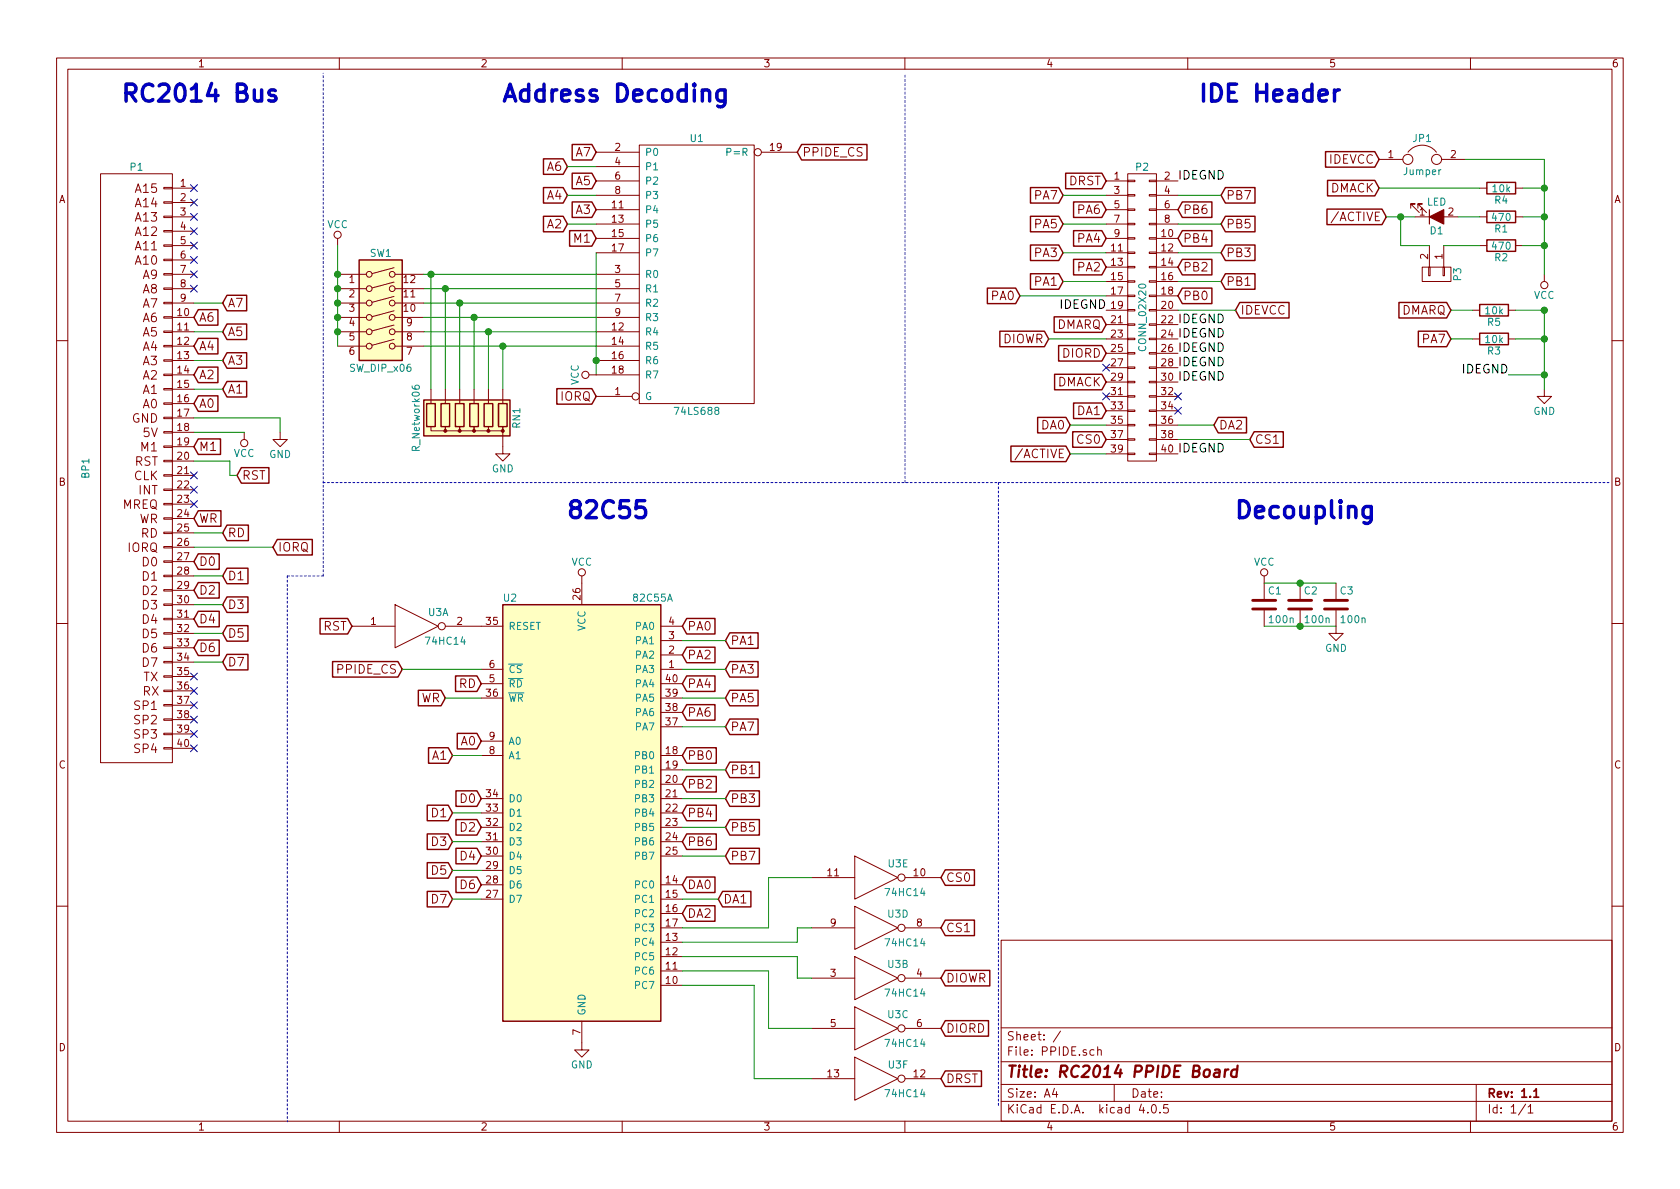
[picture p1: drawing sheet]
EESchema Schematic File Version 2
LIBS:power
LIBS:device
LIBS:transistors
LIBS:conn
LIBS:linear
LIBS:regul
LIBS:74xx
LIBS:cmos4000
LIBS:adc-dac
LIBS:memory
LIBS:xilinx
LIBS:microcontrollers
LIBS:dsp
LIBS:microchip
LIBS:analog_switches
LIBS:motorola
LIBS:texas
LIBS:intel
LIBS:audio
LIBS:interface
LIBS:digital-audio
LIBS:philips
LIBS:display
LIBS:cypress
LIBS:siliconi
LIBS:opto
LIBS:atmel
LIBS:contrib
LIBS:valves
LIBS:ADC-cache
LIBS:switches
LIBS:PPIDE-cache
EELAYER 25 0
EELAYER END
$Descr A4 11693 8268
encoding utf-8
Sheet 1 1
Title "RC2014 PPIDE Board"
Date ""
Rev "1.1"
Comp ""
Comment1 ""
Comment2 ""
Comment3 ""
Comment4 ""
$EndDescr
$Comp
L BP1 P1
U 1 1
P 1150 3250
F 0 "P1" H 1350 5350 50  0000 C CNN
F 1 "BP1" V 1700 3250 50  0000 C CNN
F 2 "Pin_Headers:Pin_Header_Straight_1x39_Pitch2.54mm" H 1150 3250 50  0001 C CNN
F 3 "" H 1150 3250 50  0000 C CNN
	1    1150 3250
	-1   0    0    -1  
$EndComp
$Comp
L 82C55A U2
U 1 1
P 4050 5650
F 0 "U2" H 3500 7150 50  0000 L CNN
F 1 "82C55A" H 4400 7150 50  0000 L CNN
F 2 "Housings_DIP:DIP-40_W15.24mm" H 4050 5950 50  0001 C CNN
F 3 "" H 4050 5950 50  0000 C CNN
	1    4050 5650
	1    0    0    -1  
$EndComp
$Comp
L 74HC14 U3
U 1 1
P 2900 4350
F 0 "U3" H 3050 4450 50  0000 C CNN
F 1 "74HC14" H 3100 4250 50  0000 C CNN
F 2 "Housings_DIP:DIP-14_W7.62mm_Socket_LongPads" H 2900 4350 50  0001 C CNN
F 3 "" H 2900 4350 50  0000 C CNN
	1    2900 4350
	1    0    0    -1  
$EndComp
$Comp
L 74HC14 U3
U 2 1
P 6100 6800
F 0 "U3" H 6250 6900 50  0000 C CNN
F 1 "74HC14" H 6300 6700 50  0000 C CNN
F 2 "Housings_DIP:DIP-14_W7.62mm_Socket_LongPads" H 6100 6800 50  0001 C CNN
F 3 "" H 6100 6800 50  0000 C CNN
	2    6100 6800
	1    0    0    -1  
$EndComp
$Comp
L 74HC14 U3
U 3 1
P 6100 7150
F 0 "U3" H 6250 7250 50  0000 C CNN
F 1 "74HC14" H 6300 7050 50  0000 C CNN
F 2 "Housings_DIP:DIP-14_W7.62mm_Socket_LongPads" H 6100 7150 50  0001 C CNN
F 3 "" H 6100 7150 50  0000 C CNN
	3    6100 7150
	1    0    0    -1  
$EndComp
$Comp
L 74HC14 U3
U 4 1
P 6100 6450
F 0 "U3" H 6250 6550 50  0000 C CNN
F 1 "74HC14" H 6300 6350 50  0000 C CNN
F 2 "Housings_DIP:DIP-14_W7.62mm_Socket_LongPads" H 6100 6450 50  0001 C CNN
F 3 "" H 6100 6450 50  0000 C CNN
	4    6100 6450
	1    0    0    -1  
$EndComp
$Comp
L 74HC14 U3
U 5 1
P 6100 6100
F 0 "U3" H 6250 6200 50  0000 C CNN
F 1 "74HC14" H 6300 6000 50  0000 C CNN
F 2 "Housings_DIP:DIP-14_W7.62mm_Socket_LongPads" H 6100 6100 50  0001 C CNN
F 3 "" H 6100 6100 50  0000 C CNN
	5    6100 6100
	1    0    0    -1  
$EndComp
$Comp
L 74HC14 U3
U 6 1
P 6100 7500
F 0 "U3" H 6250 7600 50  0000 C CNN
F 1 "74HC14" H 6300 7400 50  0000 C CNN
F 2 "Housings_DIP:DIP-14_W7.62mm_Socket_LongPads" H 6100 7500 50  0001 C CNN
F 3 "" H 6100 7500 50  0000 C CNN
	6    6100 7500
	1    0    0    -1  
$EndComp
$Comp
L 74LS688 U1
U 1 1
P 4850 1900
F 0 "U1" H 4850 2850 50  0000 C CNN
F 1 "74LS688" H 4850 950 50  0000 C CNN
F 2 "Housings_DIP:DIP-20_W7.62mm_Socket_LongPads" H 4850 1900 50  0001 C CNN
F 3 "" H 4850 1900 50  0000 C CNN
	1    4850 1900
	1    0    0    -1  
$EndComp
Text GLabel 4150 1050 0    60   Input ~ 0
A7
Text GLabel 3950 1150 0    60   Input ~ 0
A6
Text GLabel 4150 1250 0    60   Input ~ 0
A5
Text GLabel 3950 1350 0    60   Input ~ 0
A4
Text GLabel 4150 1450 0    60   Input ~ 0
A3
Text GLabel 3950 1550 0    60   Input ~ 0
A2
Text GLabel 4150 1650 0    60   Input ~ 0
M1
$Comp
L SW_DIP_x06 SW1
U 1 1
P 2650 2200
F 0 "SW1" H 2650 2650 50  0000 C CNN
F 1 "SW_DIP_x06" H 2650 1850 50  0000 C CNN
F 2 "Buttons_Switches_THT:SW_DIP_x6_W7.62mm_Slide" H 2650 2200 50  0001 C CNN
F 3 "" H 2650 2200 50  0000 C CNN
	1    2650 2200
	1    0    0    -1  
$EndComp
$Comp
L VCC #PWR01
U 1 1
P 2350 1700
F 0 "#PWR01" H 2350 1550 50  0001 C CNN
F 1 "VCC" H 2350 1850 50  0000 C CNN
F 2 "" H 2350 1700 50  0000 C CNN
F 3 "" H 2350 1700 50  0000 C CNN
	1    2350 1700
	1    0    0    -1  
$EndComp
Wire Wire Line
	3950 1150 4150 1150
Wire Wire Line
	3950 1350 4150 1350
Wire Wire Line
	3950 1550 4150 1550
Wire Wire Line
	2950 1900 4150 1900
Wire Wire Line
	2950 2000 4150 2000
Wire Wire Line
	2950 2100 4150 2100
Wire Wire Line
	2950 2200 4150 2200
Wire Wire Line
	2950 2300 4150 2300
Wire Wire Line
	2950 2400 4150 2400
Wire Wire Line
	2350 1700 2350 2400
Connection ~ 2350 2300
Connection ~ 2350 2200
Connection ~ 2350 2100
Connection ~ 2350 2000
Connection ~ 2350 1900
Wire Wire Line
	4150 2600 4150 1750
Connection ~ 4150 2500
Wire Wire Line
	3000 2700 3000 1900
Connection ~ 3000 1900
Wire Wire Line
	3100 2700 3100 2000
Connection ~ 3100 2000
Wire Wire Line
	3200 2700 3200 2100
Connection ~ 3200 2100
Wire Wire Line
	3300 2700 3300 2200
Connection ~ 3300 2200
Wire Wire Line
	3400 2700 3400 2300
Connection ~ 3400 2300
Wire Wire Line
	3500 2700 3500 2400
Connection ~ 3500 2400
$Comp
L R_Network06 RN1
U 1 1
P 3200 2900
F 0 "RN1" V 2800 2900 50  0000 C CNN
F 1 "R_Network06" V 3500 2900 50  0000 C CNN
F 2 "Resistors_THT:R_Array_SIP7" V 3575 2900 50  0001 C CNN
F 3 "" H 3200 2900 50  0000 C CNN
	1    3200 2900
	-1   0    0    1   
$EndComp
$Comp
L GND #PWR02
U 1 1
P 3500 3100
F 0 "#PWR02" H 3500 2850 50  0001 C CNN
F 1 "GND" H 3500 2950 50  0000 C CNN
F 2 "" H 3500 3100 50  0000 C CNN
F 3 "" H 3500 3100 50  0000 C CNN
	1    3500 3100
	1    0    0    -1  
$EndComp
$Comp
L VCC #PWR03
U 1 1
P 1700 3000
F 0 "#PWR03" H 1700 2850 50  0001 C CNN
F 1 "VCC" H 1700 3150 50  0000 C CNN
F 2 "" H 1700 3000 50  0000 C CNN
F 3 "" H 1700 3000 50  0000 C CNN
	1    1700 3000
	-1   0    0    1   
$EndComp
$Comp
L GND #PWR04
U 1 1
P 1950 3000
F 0 "#PWR04" H 1950 2750 50  0001 C CNN
F 1 "GND" H 1950 2850 50  0000 C CNN
F 2 "" H 1950 3000 50  0000 C CNN
F 3 "" H 1950 3000 50  0000 C CNN
	1    1950 3000
	1    0    0    -1  
$EndComp
Wire Wire Line
	1350 2900 1950 2900
Wire Wire Line
	1350 3000 1700 3000
Text GLabel 1350 3100 2    60   Input ~ 0
M1
Wire Wire Line
	1950 2900 1950 3000
Text GLabel 1650 3300 2    60   Input ~ 0
RST
Wire Wire Line
	1650 3300 1600 3300
Wire Wire Line
	1600 3300 1600 3200
Wire Wire Line
	1600 3200 1350 3200
Text GLabel 2450 4350 0    60   Input ~ 0
RST
Text GLabel 1350 3600 2    60   Input ~ 0
WR
Text GLabel 1550 3700 2    60   Input ~ 0
RD
Wire Wire Line
	1550 3700 1350 3700
Text GLabel 5550 1050 2    60   Input ~ 0
PPIDE_CS
Text GLabel 2800 4650 0    60   Input ~ 0
PPIDE_CS
Wire Wire Line
	2800 4650 3350 4650
Text GLabel 3350 4750 0    60   Input ~ 0
RD
Text GLabel 3100 4850 0    60   Input ~ 0
WR
Wire Wire Line
	3100 4850 3350 4850
Text GLabel 1350 2800 2    60   Input ~ 0
A0
Text GLabel 1550 2700 2    60   Input ~ 0
A1
Text GLabel 1350 2600 2    60   Input ~ 0
A2
Text GLabel 1350 2400 2    60   Input ~ 0
A4
Text GLabel 1350 2200 2    60   Input ~ 0
A6
Text GLabel 1550 2500 2    60   Input ~ 0
A3
Text GLabel 1550 2300 2    60   Input ~ 0
A5
Text GLabel 1550 2100 2    60   Input ~ 0
A7
Wire Wire Line
	1550 2100 1350 2100
Wire Wire Line
	1550 2300 1350 2300
Wire Wire Line
	1550 2500 1350 2500
Wire Wire Line
	1550 2700 1350 2700
Text GLabel 3350 5150 0    60   Input ~ 0
A0
Text GLabel 3150 5250 0    60   Input ~ 0
A1
Wire Wire Line
	3150 5250 3350 5250
Wire Wire Line
	1350 3800 1900 3800
Text GLabel 1900 3800 2    60   Input ~ 0
IORQ
Text GLabel 1350 3900 2    60   Input ~ 0
D0
Text GLabel 1550 4000 2    60   Input ~ 0
D1
Text GLabel 1350 4100 2    60   Input ~ 0
D2
Text GLabel 1550 4200 2    60   Input ~ 0
D3
Text GLabel 1350 4300 2    60   Input ~ 0
D4
Text GLabel 1550 4400 2    60   Input ~ 0
D5
Text GLabel 1350 4500 2    60   Input ~ 0
D6
Text GLabel 1550 4600 2    60   Input ~ 0
D7
Wire Wire Line
	1550 4000 1350 4000
Wire Wire Line
	1350 4200 1550 4200
Wire Wire Line
	1550 4400 1350 4400
Wire Wire Line
	1350 4600 1550 4600
Text GLabel 3350 5550 0    60   Input ~ 0
D0
Text GLabel 3150 5650 0    60   Input ~ 0
D1
Text GLabel 3350 5750 0    60   Input ~ 0
D2
Text GLabel 3150 5850 0    60   Input ~ 0
D3
Text GLabel 3350 5950 0    60   Input ~ 0
D4
Text GLabel 3150 6050 0    60   Input ~ 0
D5
Text GLabel 3350 6150 0    60   Input ~ 0
D6
Text GLabel 3150 6250 0    60   Input ~ 0
D7
Wire Wire Line
	3150 5650 3350 5650
Wire Wire Line
	3350 5850 3150 5850
Wire Wire Line
	3150 6050 3350 6050
Wire Wire Line
	3350 6250 3150 6250
$Comp
L CONN_02X20 P2
U 1 1
P 7950 2200
F 0 "P2" H 7950 3250 50  0000 C CNN
F 1 "CONN_02X20" V 7950 2200 50  0000 C CNN
F 2 "Connectors:IDC_Header_Straight_40pins" H 7950 1250 50  0001 C CNN
F 3 "" H 7950 1250 50  0000 C CNN
	1    7950 2200
	1    0    0    -1  
$EndComp
Wire Wire Line
	4750 6450 5350 6450
Wire Wire Line
	5350 6450 5350 6100
Wire Wire Line
	5350 6100 5650 6100
Wire Wire Line
	4750 6550 5550 6550
Wire Wire Line
	5550 6550 5550 6450
Wire Wire Line
	5550 6450 5650 6450
Wire Wire Line
	5650 6800 5550 6800
Wire Wire Line
	5550 6800 5550 6650
Wire Wire Line
	5550 6650 4750 6650
Wire Wire Line
	5650 7150 5350 7150
Wire Wire Line
	5350 7150 5350 6750
Wire Wire Line
	5350 6750 4750 6750
Wire Wire Line
	5650 7500 5250 7500
Wire Wire Line
	5250 7500 5250 6850
Wire Wire Line
	5250 6850 4750 6850
Text GLabel 6550 7500 2    60   Input ~ 0
DRST
Text GLabel 7700 1250 0    60   Input ~ 0
DRST
Text GLabel 7300 2350 0    60   Input ~ 0
DIOWR
Text GLabel 6550 6800 2    60   Input ~ 0
DIOWR
Text GLabel 6550 7150 2    60   Input ~ 0
DIORD
Text GLabel 7700 2450 0    60   Input ~ 0
DIORD
Wire Wire Line
	7300 2350 7700 2350
Text GLabel 6550 6450 2    60   Input ~ 0
CS1
Text GLabel 6550 6100 2    60   Input ~ 0
CS0
Text GLabel 7700 3050 0    60   Input ~ 0
CS0
Text GLabel 8700 3050 2    60   Input ~ 0
CS1
Text GLabel 7400 1350 0    60   Input ~ 0
PA7
Text GLabel 7400 1550 0    60   Input ~ 0
PA5
Text GLabel 7400 1750 0    60   Input ~ 0
PA3
Text GLabel 7400 1950 0    60   Input ~ 0
PA1
Text GLabel 7700 1450 0    60   Input ~ 0
PA6
Text GLabel 7700 1650 0    60   Input ~ 0
PA4
Text GLabel 7700 1850 0    60   Input ~ 0
PA2
Wire Wire Line
	7400 1350 7700 1350
Wire Wire Line
	7400 1550 7700 1550
Wire Wire Line
	7400 1750 7700 1750
Wire Wire Line
	7400 1950 7700 1950
Text GLabel 5050 5050 2    60   Input ~ 0
PA7
Text GLabel 5050 4850 2    60   Input ~ 0
PA5
Text GLabel 5050 4650 2    60   Input ~ 0
PA3
Text GLabel 5050 4450 2    60   Input ~ 0
PA1
Text GLabel 4750 4950 2    60   Input ~ 0
PA6
Text GLabel 4750 4750 2    60   Input ~ 0
PA4
Text GLabel 4750 4550 2    60   Input ~ 0
PA2
Wire Wire Line
	5050 5050 4750 5050
Wire Wire Line
	5050 4850 4750 4850
Wire Wire Line
	5050 4650 4750 4650
Wire Wire Line
	5050 4450 4750 4450
Text GLabel 7100 2050 0    60   Input ~ 0
PA0
Text GLabel 4750 4350 2    60   Input ~ 0
PA0
Text GLabel 5050 5950 2    60   Input ~ 0
PB7
Text GLabel 5050 5750 2    60   Input ~ 0
PB5
Text GLabel 5050 5550 2    60   Input ~ 0
PB3
Text GLabel 5050 5350 2    60   Input ~ 0
PB1
Text GLabel 4750 5850 2    60   Input ~ 0
PB6
Text GLabel 4750 5650 2    60   Input ~ 0
PB4
Text GLabel 4750 5450 2    60   Input ~ 0
PB2
Wire Wire Line
	5050 5950 4750 5950
Wire Wire Line
	5050 5750 4750 5750
Wire Wire Line
	5050 5550 4750 5550
Wire Wire Line
	5050 5350 4750 5350
Text GLabel 4750 5250 2    60   Input ~ 0
PB0
Text GLabel 8500 1350 2    60   Input ~ 0
PB7
Text GLabel 8500 1550 2    60   Input ~ 0
PB5
Text GLabel 8500 1750 2    60   Input ~ 0
PB3
Text GLabel 8500 1950 2    60   Input ~ 0
PB1
Text GLabel 8200 1450 2    60   Input ~ 0
PB6
Text GLabel 8200 1650 2    60   Input ~ 0
PB4
Text GLabel 8200 1850 2    60   Input ~ 0
PB2
Wire Wire Line
	8500 1350 8200 1350
Wire Wire Line
	8500 1550 8200 1550
Wire Wire Line
	8500 1750 8200 1750
Wire Wire Line
	8500 1950 8200 1950
Text GLabel 8200 2050 2    60   Input ~ 0
PB0
Text GLabel 7450 3150 0    60   Input ~ 0
/ACTIVE
Wire Wire Line
	7450 3150 7700 3150
Text GLabel 9650 1500 0    60   Input ~ 0
/ACTIVE
$Comp
L GND #PWR05
U 1 1
P 10750 2700
F 0 "#PWR05" H 10750 2450 50  0001 C CNN
F 1 "GND" H 10750 2550 50  0000 C CNN
F 2 "" H 10750 2700 50  0000 C CNN
F 3 "" H 10750 2700 50  0000 C CNN
	1    10750 2700
	1    0    0    -1  
$EndComp
$Comp
L VCC #PWR06
U 1 1
P 10750 1900
F 0 "#PWR06" H 10750 1750 50  0001 C CNN
F 1 "VCC" H 10750 2050 50  0000 C CNN
F 2 "" H 10750 1900 50  0000 C CNN
F 3 "" H 10750 1900 50  0000 C CNN
	1    10750 1900
	-1   0    0    1   
$EndComp
$Comp
L LED_ALT D1
U 1 1
P 10000 1500
F 0 "D1" H 10000 1600 50  0000 C CNN
F 1 "LED" H 10000 1400 50  0000 C CNN
F 2 "LEDs:LED_D5.0mm_FlatTop" H 10000 1500 50  0001 C CNN
F 3 "" H 10000 1500 50  0000 C CNN
	1    10000 1500
	1    0    0    1   
$EndComp
$Comp
L R R1
U 1 1
P 10450 1500
F 0 "R1" V 10530 1500 50  0000 C CNN
F 1 "470" V 10450 1500 50  0000 C CNN
F 2 "Resistors_THT:R_Axial_DIN0207_L6.3mm_D2.5mm_P10.16mm_Horizontal" V 10380 1500 50  0001 C CNN
F 3 "" H 10450 1500 50  0000 C CNN
	1    10450 1500
	0    -1   1    0   
$EndComp
Wire Wire Line
	10750 1500 10600 1500
Wire Wire Line
	10300 1500 10150 1500
Wire Wire Line
	9850 1500 9650 1500
Text GLabel 7700 2250 0    60   Input ~ 0
DMARQ
Text GLabel 10100 2150 0    60   Input ~ 0
DMARQ
$Comp
L R R5
U 1 1
P 10400 2150
F 0 "R5" V 10480 2150 50  0000 C CNN
F 1 "10k" V 10400 2150 50  0000 C CNN
F 2 "Resistors_THT:R_Axial_DIN0207_L6.3mm_D2.5mm_P10.16mm_Horizontal" V 10330 2150 50  0001 C CNN
F 3 "" H 10400 2150 50  0000 C CNN
	1    10400 2150
	0    1    1    0   
$EndComp
Wire Wire Line
	10250 2150 10100 2150
Wire Wire Line
	10550 2150 10750 2150
Connection ~ 10750 2150
$Comp
L R R3
U 1 1
P 10400 2350
F 0 "R3" V 10480 2350 50  0000 C CNN
F 1 "10k" V 10400 2350 50  0000 C CNN
F 2 "Resistors_THT:R_Axial_DIN0207_L6.3mm_D2.5mm_P10.16mm_Horizontal" V 10330 2350 50  0001 C CNN
F 3 "" H 10400 2350 50  0000 C CNN
	1    10400 2350
	0    1    1    0   
$EndComp
Text GLabel 10100 2350 0    60   Input ~ 0
PA7
Wire Wire Line
	10100 2350 10250 2350
Wire Wire Line
	10550 2350 10750 2350
Connection ~ 10750 2350
Text GLabel 7700 2650 0    60   Input ~ 0
DMACK
Text GLabel 9600 1300 0    60   Input ~ 0
DMACK
$Comp
L R R4
U 1 1
P 10450 1300
F 0 "R4" V 10530 1300 50  0000 C CNN
F 1 "10k" V 10450 1300 50  0000 C CNN
F 2 "Resistors_THT:R_Axial_DIN0207_L6.3mm_D2.5mm_P10.16mm_Horizontal" V 10380 1300 50  0001 C CNN
F 3 "" H 10450 1300 50  0000 C CNN
	1    10450 1300
	0    1    1    0   
$EndComp
Wire Wire Line
	9600 1300 10300 1300
Wire Wire Line
	10600 1300 10750 1300
Wire Wire Line
	10750 1100 10750 1900
Connection ~ 10750 1500
Text GLabel 8600 2150 2    60   Input ~ 0
IDEVCC
Wire Wire Line
	8200 2150 8600 2150
Text Label 8200 2250 0    60   ~ 0
IDEGND
Text Label 8200 2350 0    60   ~ 0
IDEGND
Text Label 8200 2450 0    60   ~ 0
IDEGND
Text Label 8200 2650 0    60   ~ 0
IDEGND
NoConn ~ 8200 2750
NoConn ~ 8200 2850
NoConn ~ 7700 2750
Text GLabel 8450 2950 2    60   Input ~ 0
DA2
Wire Wire Line
	8200 2950 8450 2950
Text Label 8200 3150 0    60   ~ 0
IDEGND
Wire Wire Line
	8200 3050 8700 3050
Text GLabel 7700 2850 0    60   Input ~ 0
DA1
Text GLabel 7450 2950 0    60   Input ~ 0
DA0
Wire Wire Line
	7450 2950 7700 2950
Text GLabel 4750 6150 2    60   Input ~ 0
DA0
Text GLabel 4750 6350 2    60   Input ~ 0
DA2
Text GLabel 5000 6250 2    60   Input ~ 0
DA1
Wire Wire Line
	4750 6250 5000 6250
NoConn ~ 7700 2550
Text Label 7700 2150 2    60   ~ 0
IDEGND
Wire Wire Line
	7100 2050 7700 2050
Text Label 8200 1250 0    60   ~ 0
IDEGND
Text Label 10500 2600 2    60   ~ 0
IDEGND
Wire Wire Line
	10750 2600 10500 2600
Connection ~ 10750 2600
NoConn ~ 1350 5200
NoConn ~ 1350 5100
NoConn ~ 1350 5000
NoConn ~ 1350 4900
NoConn ~ 1350 4800
NoConn ~ 1350 4700
NoConn ~ 1350 3500
NoConn ~ 1350 3400
NoConn ~ 1350 3300
NoConn ~ 1350 2000
NoConn ~ 1350 1900
NoConn ~ 1350 1800
NoConn ~ 1350 1700
NoConn ~ 1350 1600
NoConn ~ 1350 1500
NoConn ~ 1350 1400
NoConn ~ 1350 1300
$Comp
L VCC #PWR07
U 1 1
P 4050 4050
F 0 "#PWR07" H 4050 3900 50  0001 C CNN
F 1 "VCC" H 4050 4200 50  0000 C CNN
F 2 "" H 4050 4050 50  0000 C CNN
F 3 "" H 4050 4050 50  0000 C CNN
	1    4050 4050
	1    0    0    -1  
$EndComp
$Comp
L GND #PWR08
U 1 1
P 4050 7250
F 0 "#PWR08" H 4050 7000 50  0001 C CNN
F 1 "GND" H 4050 7100 50  0000 C CNN
F 2 "" H 4050 7250 50  0000 C CNN
F 3 "" H 4050 7250 50  0000 C CNN
	1    4050 7250
	1    0    0    -1  
$EndComp
Wire Notes Line
	2000 4000 2000 7800
Wire Notes Line
	2250 4000 2000 4000
Wire Notes Line
	2250 4000 2250 500 
Text Notes 850  700  0    118  ~ 24
RC2014 Bus
Wire Notes Line
	2250 3350 11200 3350
Wire Notes Line
	6300 3350 6300 500 
Text Notes 3500 700  0    118  ~ 24
Address Decoding
Wire Notes Line
	6950 3350 6950 7700
Text Notes 3950 3600 0    118  ~ 24
82C55
Text Notes 8350 700  0    118  ~ 24
IDE Header
$Comp
L C C1
U 1 1
P 8800 4200
F 0 "C1" H 8825 4300 50  0000 L CNN
F 1 "100n" H 8825 4100 50  0000 L CNN
F 2 "Capacitors_THT:C_Disc_D10.0mm_W2.5mm_P5.00mm" H 8838 4050 50  0001 C CNN
F 3 "" H 8800 4200 50  0000 C CNN
	1    8800 4200
	1    0    0    -1  
$EndComp
$Comp
L C C2
U 1 1
P 9050 4200
F 0 "C2" H 9075 4300 50  0000 L CNN
F 1 "100n" H 9075 4100 50  0000 L CNN
F 2 "Capacitors_THT:C_Disc_D10.0mm_W2.5mm_P5.00mm" H 9088 4050 50  0001 C CNN
F 3 "" H 9050 4200 50  0000 C CNN
	1    9050 4200
	1    0    0    -1  
$EndComp
$Comp
L C C3
U 1 1
P 9300 4200
F 0 "C3" H 9325 4300 50  0000 L CNN
F 1 "100n" H 9325 4100 50  0000 L CNN
F 2 "Capacitors_THT:C_Disc_D10.0mm_W2.5mm_P5.00mm" H 9338 4050 50  0001 C CNN
F 3 "" H 9300 4200 50  0000 C CNN
	1    9300 4200
	1    0    0    -1  
$EndComp
$Comp
L VCC #PWR09
U 1 1
P 8800 4050
F 0 "#PWR09" H 8800 3900 50  0001 C CNN
F 1 "VCC" H 8800 4200 50  0000 C CNN
F 2 "" H 8800 4050 50  0000 C CNN
F 3 "" H 8800 4050 50  0000 C CNN
	1    8800 4050
	1    0    0    -1  
$EndComp
$Comp
L GND #PWR010
U 1 1
P 9300 4350
F 0 "#PWR010" H 9300 4100 50  0001 C CNN
F 1 "GND" H 9300 4200 50  0000 C CNN
F 2 "" H 9300 4350 50  0000 C CNN
F 3 "" H 9300 4350 50  0000 C CNN
	1    9300 4350
	1    0    0    -1  
$EndComp
Wire Wire Line
	8800 4050 9300 4050
Connection ~ 9050 4050
Wire Wire Line
	8800 4350 9300 4350
Connection ~ 9050 4350
Text Notes 8600 3600 0    118  ~ 24
Decoupling
Text GLabel 4150 2750 0    60   Input ~ 0
IORQ
Text Label 8200 2550 0    60   ~ 0
IDEGND
Wire Wire Line
	10750 2150 10750 2700
Text GLabel 9600 1100 0    60   Input ~ 0
IDEVCC
$Comp
L Jumper JP1
U 1 1
P 9900 1100
F 0 "JP1" H 9900 1250 50  0000 C CNN
F 1 "Jumper" H 9900 1020 50  0000 C CNN
F 2 "Pin_Headers:Pin_Header_Straight_1x02_Pitch2.54mm" H 9900 1100 50  0001 C CNN
F 3 "" H 9900 1100 50  0000 C CNN
	1    9900 1100
	1    0    0    -1  
$EndComp
Wire Wire Line
	10200 1100 10750 1100
Connection ~ 10750 1300
$Comp
L VCC #PWR011
U 1 1
P 4150 2600
F 0 "#PWR011" H 4150 2450 50  0001 C CNN
F 1 "VCC" H 4150 2750 50  0000 C CNN
F 2 "" H 4150 2600 50  0000 C CNN
F 3 "" H 4150 2600 50  0000 C CNN
	1    4150 2600
	0    -1   -1   0   
$EndComp
$Comp
L R R2
U 1 1
P 10450 1700
F 0 "R2" V 10530 1700 50  0000 C CNN
F 1 "470" V 10450 1700 50  0000 C CNN
F 2 "Resistors_THT:R_Axial_DIN0207_L6.3mm_D2.5mm_P10.16mm_Horizontal" V 10380 1700 50  0001 C CNN
F 3 "" H 10450 1700 50  0000 C CNN
	1    10450 1700
	0    -1   1    0   
$EndComp
Wire Wire Line
	10600 1700 10750 1700
Connection ~ 10750 1700
$Comp
L CONN_01X02 P3
U 1 1
P 10000 1900
F 0 "P3" H 10000 2050 50  0000 C CNN
F 1 "CONN_01X02" V 10100 1900 50  0001 C CNN
F 2 "Pin_Headers:Pin_Header_Straight_1x02_Pitch2.54mm" H 10000 1900 50  0001 C CNN
F 3 "" H 10000 1900 50  0000 C CNN
	1    10000 1900
	0    1    1    0   
$EndComp
Wire Wire Line
	10050 1700 10300 1700
Connection ~ 9750 1500
Wire Wire Line
	9750 1700 9950 1700
Wire Wire Line
	9750 1500 9750 1700
$EndSCHEMATC
